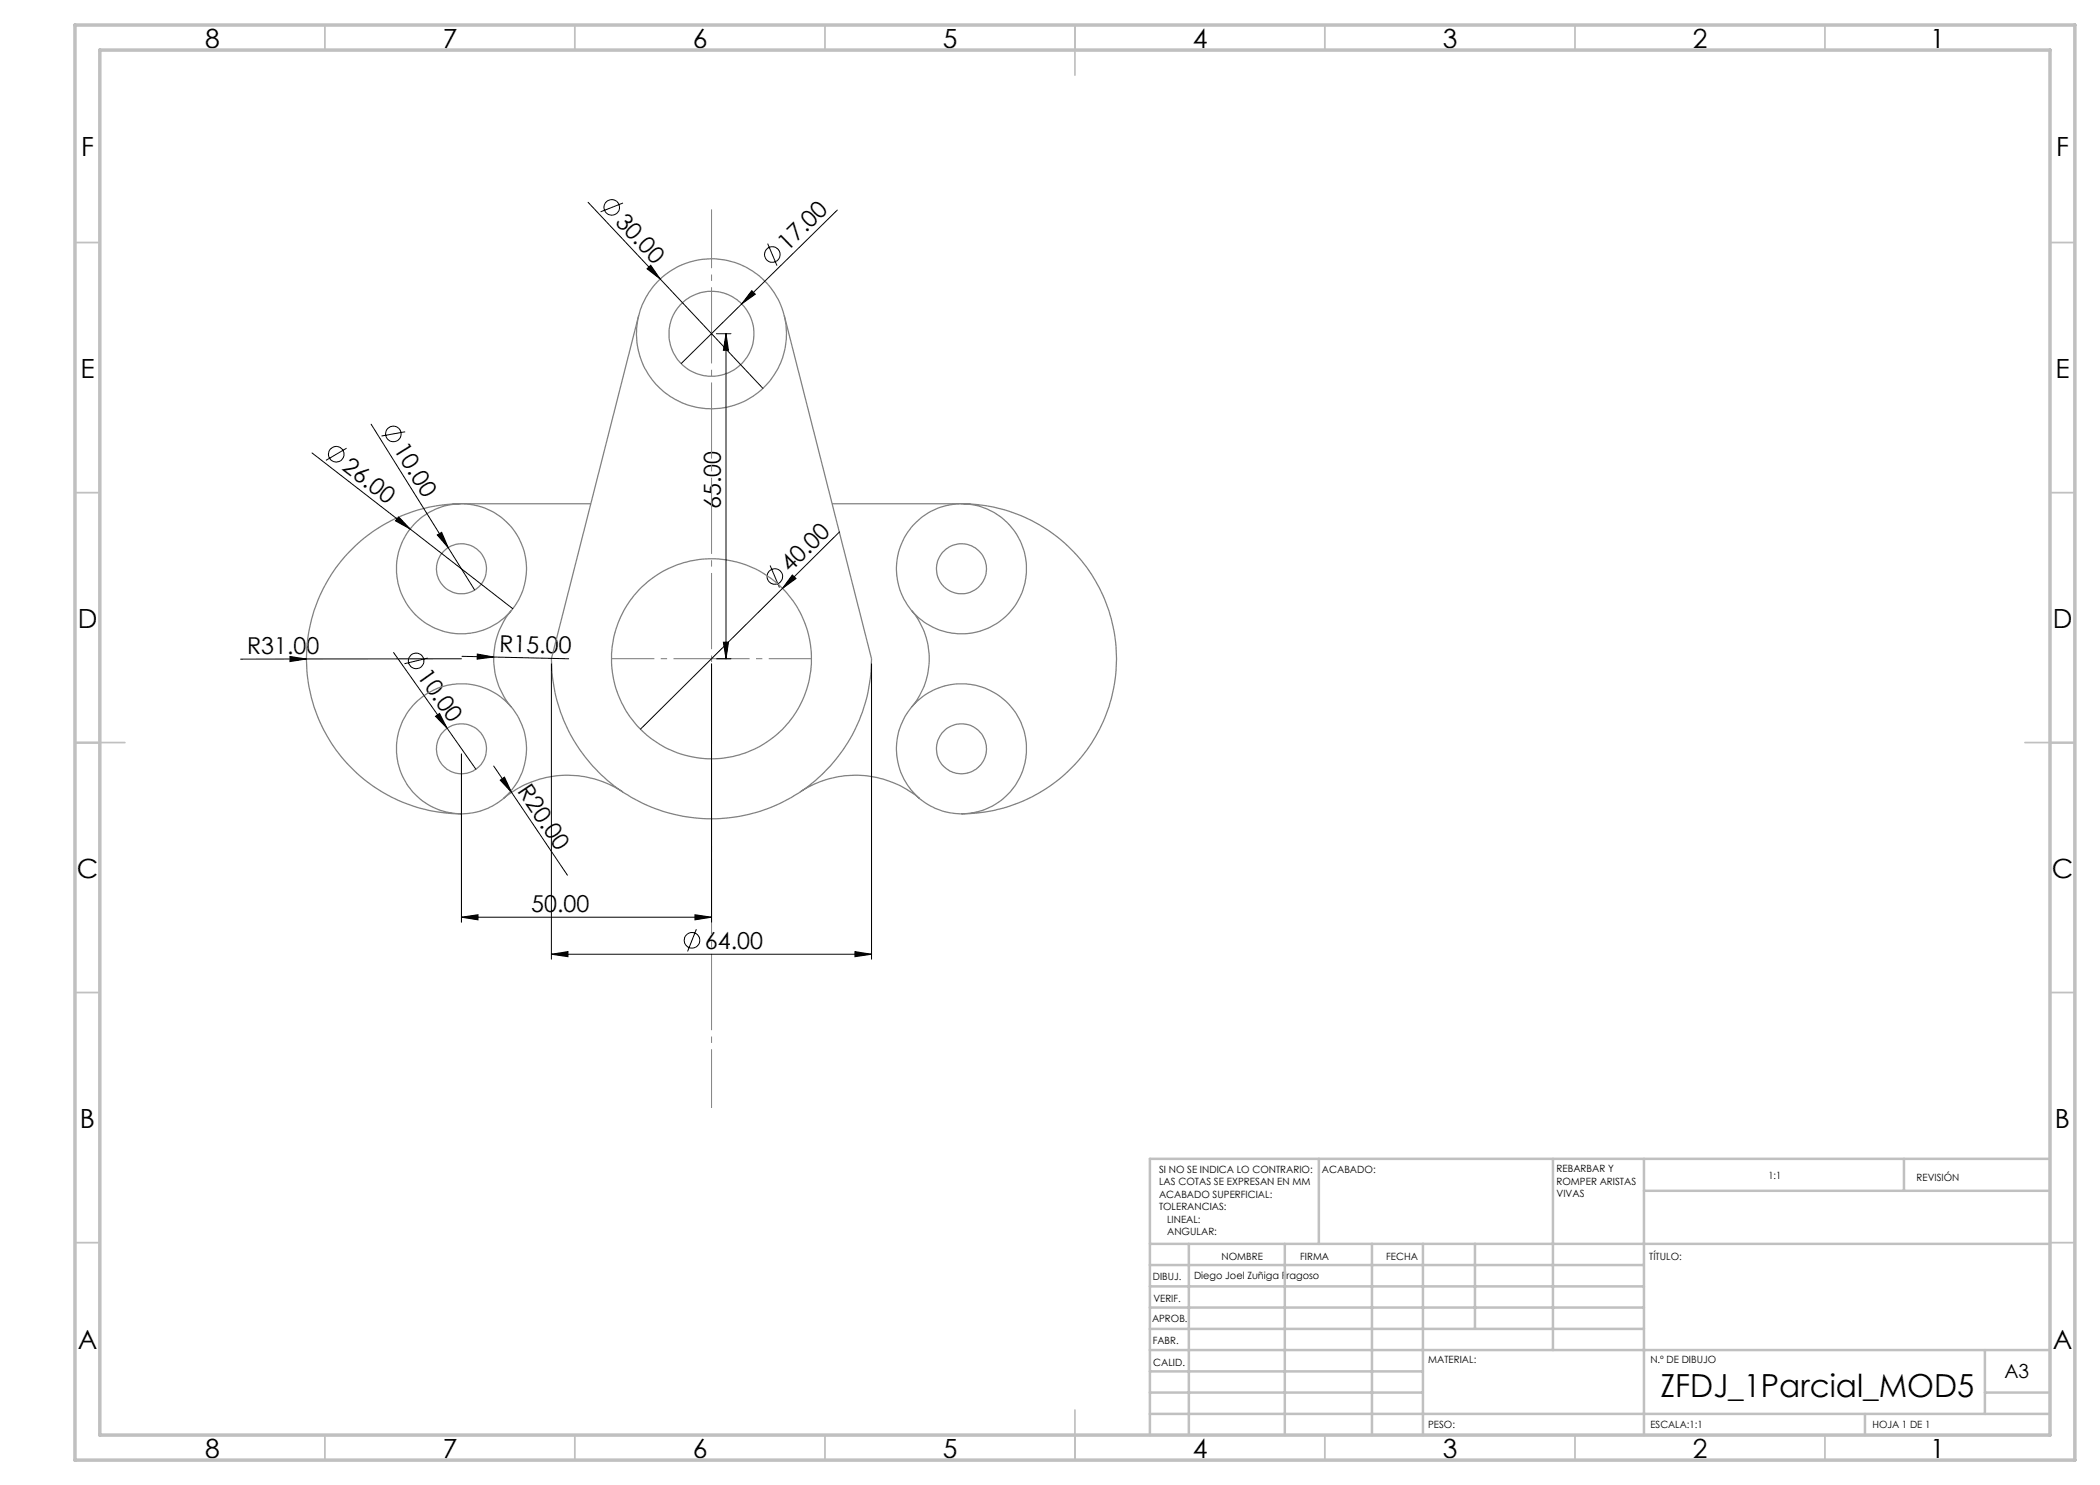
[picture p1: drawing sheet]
<svg xmlns="http://www.w3.org/2000/svg" width="420mm" height="297mm" viewBox="0 0 420 297" stroke-linecap="round" stroke-linejoin="round" font-family="sans-serif">
<g fill="none" stroke="#000" stroke-width=".2">
<path d="M117.6 40.5l35 37.2M124.6 40.6l-4.5 1.8M129.4 53.8l.7-.7 1.9 2.7zM150.4 58.1l.7 .7-2.8 2zM153.5 48.7l1.9 4.4M167.5 42l-31.3 30.7M143.3 66.7h2.9M145.2 66.7l.5 3.4h-1zM145.2 66.7v65.1M62.4 90.6l40.2 31.1M69.3 89.6l-4.1 2.5M74.2 84.8l20.7 33.2"/>
<path d="M81 86.4l-4.7 .8M79.7 103.4l2.3 2.4-2.9-1.6zM87.5 107l.8-.5 1.3 3zM154 113.1l1.9 4.4M158.5 115l.7 .7-2.7 2zM167.9 106.4l-39.8 39.4M58 131.3l3.3 .5-3.3 .5zM78.7 130.5l10.7 15.2M85.5 131.6l-4.6 1.1M92.3 131.8h-44.2M92.4 131.3l21.3 .5M95.5 130.8l3.2 .6-3.3 .4z"/>
<path d="M110.3 132.7v59.1M142.3 132.7v51.8M143.3 131.8h2.9M144.7 128.4h1l-.5 3.4zM174.3 132.7v59.1M87.1 143.3l.8-.6 1.5 3zM89.4 145.7l5.8 8.1M92.3 150.8v33.7M98.7 153.2l14.8 21.8M100 156l.9-.6 1.4 3.1zM92.3 183.4l3.3-.5v1.1zM92.3 183.4h50"/>
<path d="M110.3 190.8l3.3-.5v1zM110.3 190.8h64M139 182.9l3.3 .5-3.3 .6zM139.3 185.8l-1.8 4.5M171 190.3l3.3 .5-3.3 .5z"/>
<circle cx="122.4" cy="41.5" r="1.56"/>
<circle cx="154.5" cy="50.9" r="1.56"/>
<circle cx="67.2" cy="90.8" r="1.56"/>
<circle cx="78.7" cy="86.8" r="1.56"/>
<circle cx="155" cy="115.3" r="1.56"/>
<circle cx="83.2" cy="132.2" r="1.56"/>
<circle cx="138.4" cy="188.1" r="1.56"/>
</g>
<g fill="none" stroke="#808080" stroke-width=".25">
<path d="M127.7 63.1l-17.4 68.7a32 32 0 0 0 32 32 32 32 0 0 0 32-32l-17.5-68.7M118.2 100.7h-25.9a31 31 0 0 0-31 31.1 31 31 0 0 0 31 31M166.4 100.7h25.9a31 31 0 0 1 31 31.1 31 31 0 0 1-31 31M102.2 122.1a15 15 0 0 0 0 19.3M182.4 122.1a15 15 0 0 1 0 19.3M124.6 158.4a20 20 0 0 0-24 1.3M160 158.4a20 20 0 0 1 23.9 1.3"/>
<circle cx="142.3" cy="66.7" r="8.5"/>
<circle cx="142.3" cy="66.8" r="15"/>
<circle cx="92.3" cy="113.8" r="13"/>
<circle cx="92.3" cy="113.8" r="5"/>
<circle cx="192.3" cy="113.8" r="5"/>
<circle cx="192.3" cy="113.8" r="13"/>
<circle cx="142.3" cy="131.7" r="20"/>
<circle cx="92.3" cy="149.8" r="13"/>
<circle cx="92.3" cy="149.8" r="5"/>
<circle cx="192.3" cy="149.8" r="5"/>
<circle cx="192.3" cy="149.8" r="13"/>
</g>
<path d="M122.3 131.7h40" fill="none" stroke="#808080" stroke-width=".2" stroke-dasharray="15.2 1.3 1.3 1.3" stroke-dashoffset="6.7" stroke-linecap="butt"/>
<path d="M142.3 41.9v179.7" fill="none" stroke="#808080" stroke-width=".2" stroke-dasharray="15.2 1.3 1.3 1.3" stroke-dashoffset="3.5" stroke-linecap="butt"/>
<g fill="none" stroke="#c0c0c0" stroke-width=".35">
<path d="M65 5v5M115 5v5M165 5v5M215 5v10M265 5v5M315 5v5M365 5v5M15 48.5h5M410 48.5h5M15 98.5h5M410 98.5h5M15 148.5h10"/>
<path d="M405 148.5h10M15 198.5h5M410 198.5h5M15 248.5h5M410 248.5h5M65 287v5M115 287v5M165 287v5M215 282v10M265 287v5M315 287v5M365 287v5"/>
</g>
<g fill="none" stroke="#c0c0c0" stroke-width=".5">
<path d="M263.8 231.8v17M310.6 231.8v38.2M328.8 231.8v55.2M328.8 238.2h81.2M380.8 231.8v6.4M410 231.8h-180v55.2M230 248.8h180M230 257.3h98.8M230 253h98.8M237.8 248.8v38.2M257 248.8v38.2M274.4 248.8v38.2"/>
<path d="M284.6 248.8v38.2M295 248.8v17M230 265.8h98.8M230 261.5h98.8M230 278.5h54.6M230 274.3h54.6M230 270h180M397 278.5h13M397 270v12.8M230 282.8h180M373 282.8v4.2"/>
</g>
<path d="M15 5h400v287h-400zM20 10h390v277h-390z" fill="none" stroke="#c0c0c0" stroke-width=".7"/>
<g fill="#000">
<path d="M129.4 53.8l.7-.7 1.9 2.7zM150.4 58.1l.7 .7-2.8 2zM79.7 103.4l2.3 2.4-2.9-1.6zM87.5 107l.8-.5 1.3 3zM158.5 115l.7 .7-2.7 2zM58 131.3l3.3 .5-3.3 .5zM95.5 130.8l3.2 .6-3.3 .4zM87.1 143.3l.8-.6 1.5 3zM100 156l.9-.6 1.4 3.1z"/>
<path d="M145.2 66.7l.5 3.4h-1zM144.7 128.4h1l-.5 3.4z"/>
<path d="M110.3 190.8l3.3-.5v1zM171 190.3l3.3 .5-3.3 .5z"/>
<path d="M139 182.9l3.3 .5-3.3 .6zM92.3 183.4l3.3-.5v1.1z"/>
</g>
<text font-size="6.3" x="332.1" y="279.4">ZFDJ_1Parcial_MOD5</text>
<g font-size="5.3">
<text x="41" y="9.5">8</text>
<text x="88.5" y="9.5">7</text>
<text x="138.5" y="9.5">6</text>
<text x="188.5" y="9.5">5</text>
<text x="238.5" y="9.5">4</text>
<text x="288.5" y="9.5">3</text>
<text x="338.5" y="9.5">2</text>
<text x="386" y="9.5">1</text>
<text x="16.2" y="31.3">F</text>
<text x="411.2" y="31.3">F</text>
<text x="16.1" y="75.5">E</text>
<text x="411.1" y="75.5">E</text>
<text x="15.5" y="125.5">D</text>
<text x="410.5" y="125.5">D</text>
<text x="15.4" y="175.5">C</text>
<text x="410.4" y="175.5">C</text>
<text x="16" y="225.5">B</text>
<text x="411" y="225.5">B</text>
<text x="15.5" y="269.8">A</text>
<text x="410.5" y="269.8">A</text>
<text x="41" y="291.5">8</text>
<text x="88.5" y="291.5">7</text>
<text x="138.5" y="291.5">6</text>
<text x="188.5" y="291.5">5</text>
<text x="238.5" y="291.5">4</text>
<text x="288.5" y="291.5">3</text>
<text x="338.5" y="291.5">2</text>
<text x="386" y="291.5">1</text>
</g>
<g font-size="4.7">
<text x="122.9" y="44.5" transform="rotate(47 122.9 44.5)">30.00</text>
<text x="157.5" y="50.3" transform="rotate(-45 157.5 50.3)">17.00</text>
<text x="78.6" y="89.9" transform="rotate(58 78.6 89.9)">10.00</text>
<text x="68.2" y="93.8" transform="rotate(38 68.2 93.8)">26.00</text>
<text x="144.2" y="101.8" transform="rotate(-90 144.2 101.8)">65.00</text>
<text x="158" y="114.7" transform="rotate(-45 158 114.7)">40.00</text>
<text x="49.4" y="130.8">R31.00</text>
<text x="99.8" y="130.4" transform="rotate(1 99.8 130.4)">R15.00</text>
<text x="83.3" y="135.2" transform="rotate(55 83.3 135.2)">10.00</text>
<text x="103.4" y="158.3" transform="rotate(56 103.4 158.3)">R20.00</text>
<text x="106.3" y="182.4">50.00</text>
<text x="141" y="189.8">64.00</text>
</g>
<text font-size="3.9" x="400.9" y="275.5">A3</text>
<g font-size="2">
<text x="231.8" y="234.6">SI NO SE INDICA LO CONTRARIO:</text>
<text x="231.8" y="237.1">LAS COTAS SE EXPRESAN EN MM</text>
<text x="231.8" y="239.6">ACABADO SUPERFICIAL:</text>
<text x="264.4" y="234.6">ACABADO:</text>
<text x="311.3" y="234.5">REBARBAR Y</text>
<text x="311.3" y="237">ROMPER ARISTAS</text>
<text x="311.3" y="239.5">VIVAS</text>
<text x="353.7" y="235.8">1:1</text>
<text x="383.3" y="236.2">REVISIÓN</text>
<text x="231.8" y="242.1">TOLERANCIAS:</text>
<text x="233.4" y="244.6">LINEAL:</text>
<text x="233.4" y="247.1">ANGULAR:</text>
<text x="244.3" y="252">NOMBRE</text>
<text x="260" y="251.9">FIRMA</text>
<text x="277.2" y="251.9">FECHA</text>
<text x="329.9" y="251.9">TÍTULO:</text>
<text x="230.6" y="256.1">DIBUJ.</text>
<text x="238.8" y="255.7">Diego Joel Zuñiga Fragoso</text>
<text x="230.7" y="260.3">VERIF.</text>
<text x="230.4" y="264.4">APROB.</text>
<text x="230.5" y="268.8">FABR.</text>
<text x="230.7" y="273.1">CALID.</text>
<text x="285.6" y="272.5">MATERIAL:</text>
<text x="330.1" y="272.5">N.º DE DIBUJO</text>
<text x="285.6" y="285.5">PESO:</text>
<text x="330.1" y="285.6">ESCALA:1:1</text>
<text x="374.5" y="285.6">HOJA 1 DE 1</text>
</g>
</svg>
